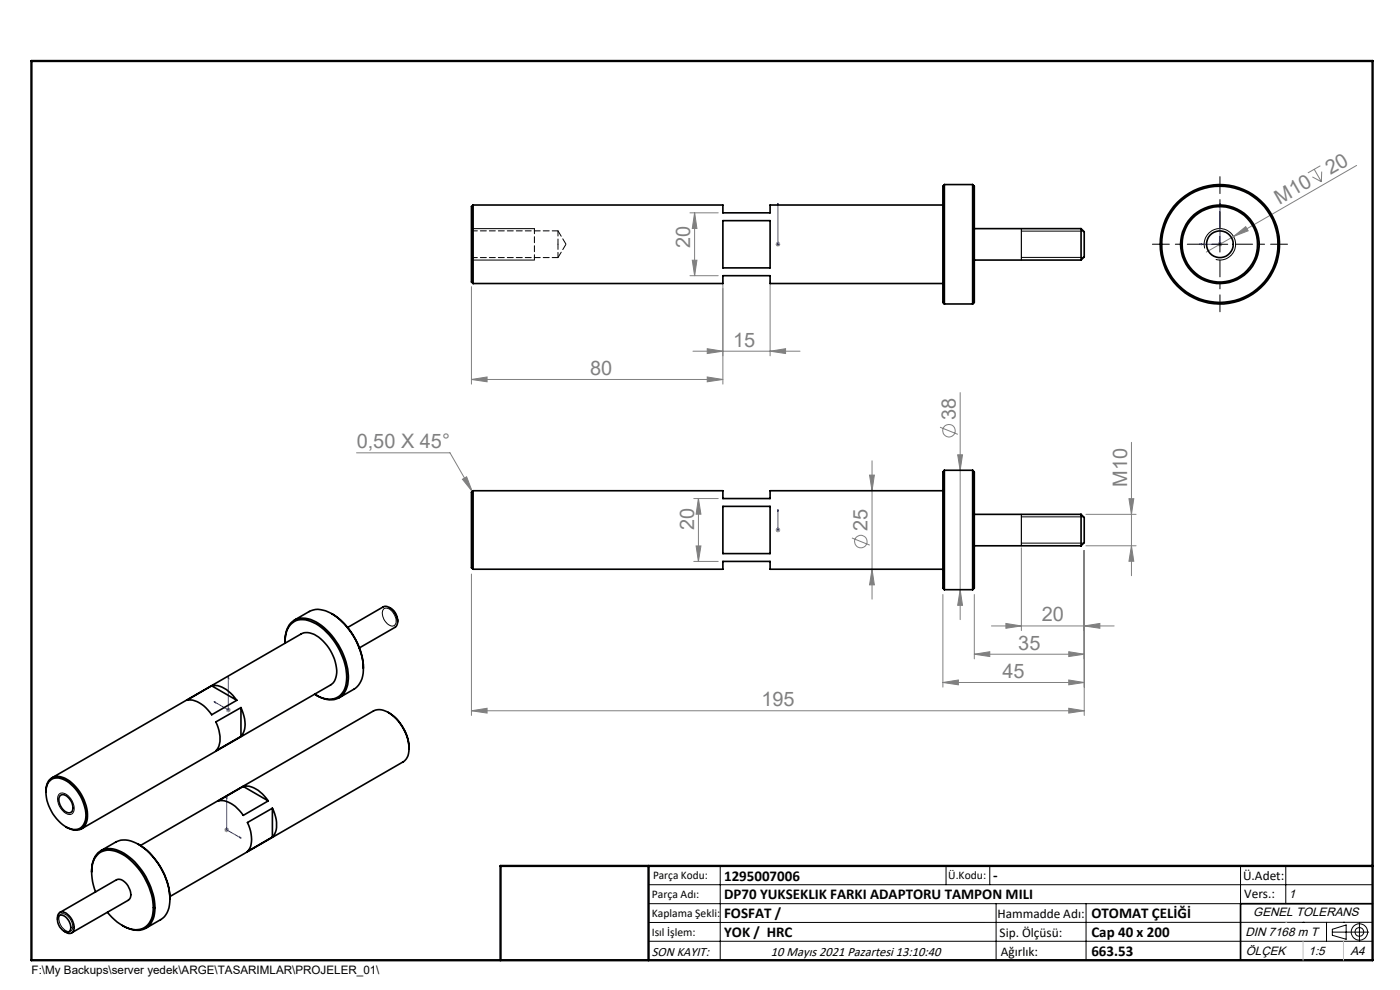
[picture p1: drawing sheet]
<svg xmlns="http://www.w3.org/2000/svg" width="297mm" height="210mm" viewBox="0 0 297 210" stroke-linecap="round" stroke-linejoin="round" font-family="sans-serif">
<g fill="none" stroke="#808080" stroke-width=".21">
<path d="M278.4 37.5l1.9 1.1M278.8 35.9l1.5 2.7M280.1 35.2l-2.6 1.5M280.4 36.4l-.1 2.2M287.8 35.1l-31.9 18.4M146.4 58.5h6M146.4 45.1h6M146.9 55.2h.9l-.4 3.3zM147.4 45.1v13.4M147.4 45.1l.4 3.4h-.9zM153.4 59.5v22M163.4 59.5v16"/>
<path d="M164.5 51.8h1M164.7 51.5l.7 .7M165 51.3v1M165.4 51.5l-.7 .7M258.3 51.8h1M258.4 51.5l.8 .7M258.8 51.3v1M259.2 51.5l-.8 .7M261.7 50.2l2.6-2.1 .5 .9zM100 60.8v20.7M147 74.5h22.7M150 80l3.4 .5-3.4 .5z"/>
<path d="M150 74l3.4 .5-3.4 .5zM163.4 74.5l3.3-.5v1zM75.6 96.1h19.9l4.7 8.2M100 80.5l3.3-.5v1zM100 80.5h53.4M185 97.7v29.4M199.4 90.6l3.8 1.5M203.2 96.5h1l-.5 3.3zM203.7 83.3v48.1M240 93.8v28.3M98.1 101.7l.9-.6 1.2 3.2zM147.2 105.8h5.2"/>
<path d="M147.2 119.1h5.2M147.7 115.8h1l-.5 3.3zM148.2 105.8v13.3M148.2 105.8l.5 3.3h-1zM164.5 112.4h1M164.7 112.1l.7 .7M165 111.9v1M165.4 112.1l-.7 .7M180.7 114.1l3.8 1.5M184.5 100.8h1l-.5 3.3zM216.7 116.2v17.6M230 116.8v35"/>
<path d="M230.4 109.1h10.6M230.4 115.8h10.6M239.5 105.8h1l-.5 3.3zM240 115.8l.5 3.3h-1zM100 121.8v30M185 120.7l.5 3.4h-1zM200 126.1v19.7M203.7 125.1l.5 3.3h-1zM206.7 138.8l3.3-.6v1.1zM206.7 126.1v13.7M206.7 138.8h23.3M210.3 132.8h26.1"/>
<path d="M213.4 132.2l3.3 .6-3.3 .5zM226.7 138.2l3.3 .6-3.3 .5zM230 132.8l3.3-.6v1.1zM47.9 150.6h1.1M48.1 150.2l.7 .7M48.4 150.1v1M48.8 150.2l-.7 .7M100 150.8l3.3-.6v1.1zM100 150.8h130M200 144.8l3.3-.6v1.1zM200 144.8h30M226.7 144.2l3.3 .6-3.3 .5z"/>
<path d="M226.7 150.2l3.3 .6-3.3 .5zM47.6 176h1M47.7 175.7l.7 .7M48.1 175.5v1M48.4 175.7l-.7 .7"/>
<circle cx="201.3" cy="91.4" r="1.32"/>
<circle cx="182.6" cy="114.9" r="1.32"/>
</g>
<g fill="none" stroke="#000" stroke-width=".21">
<path d="M100 48.5h13.3M100 55.2h13.3M216.7 54.6h13.2M216.7 49h13.2M255.6 52.7a3.3 3.3 0 0 1 2.8-4.2 3.3 3.3 0 0 1 3.7 3.6 3.3 3.3 0 0 1-4.2 2.9M257.1 51.8h3.4M258.8 50.2v3.3M216.7 115.2h13.2M216.7 109.6h13.2M81.4 129.1a1.8 1.8 0 0 1 2.3 1.4 1.55 1.55 0 0 1-.3 2.3 2.58 2.58 0 0 1-2-3.7zM12.5 168.5a1.66 1.66 0 0 1 2.4 .8 2.75 2.75 0 0 1 .4 3.3 1.82 1.82 0 0 1-2.4-1.1 2.77 2.77 0 0 1-.4-3zM12.7 194.1a1.43 1.43 0 0 1 2.1 .7 2.07 2.07 0 0 1 .2 2.7 2.07 2.07 0 0 1-2.3-1.7l-.2-1.1z"/>
<path d="M137.6 187.7h153.6M137.6 191.7h153.6M137.6 199.7h153.6M152.8 183.7v20M200.7 183.7v4M210 183.7v4M211.3 191.7v12M230.4 191.7v12M263.2 183.7v20M272.8 183.7v8M276.4 195.6h.1M281.4 195.6v4.1"/>
<path d="M282.6 197.7h7.8M282.6 197.1l3-.9v3l-3-.8zM285 195.6h.1M288.4 195.8v3.8M291.2 195.6l-153.6 .1"/>
<circle cx="288.4" cy="197.7" r="1.74"/>
<circle cx="288.4" cy="197.7" r=".93"/>
</g>
<g fill="none" stroke="#00f" stroke-width=".21">
<path d="M165 51.7v.2zM165 43.1v.5v-.5M165 51.8h.1M165 43.1v8.7M254.5 51.8l.4-.1v.2zM258.8 43.1v8.7h-4.3M258.8 43.1l.1 .5h-.2zM165 108.1v.4v-.4M165 112.3v.2zM165 112.4h.1M165 108.1v4.3M45.4 148.8l.3 .1v.2z"/>
<path d="M48.4 143.5l.1 .4-.1-.1zM48.4 143.5v7.1l-3-1.8M48.1 168.9l.1 .4h-.2zM48.1 168.9v7.1l3.1 1.8M50.8 177.5l.4 .3-.4-.1z"/>
</g>
<path d="M216.7 48.5v6.7M216.7 109.1v6.7M106.2 203.7h185" fill="none" stroke="#000" stroke-width=".25"/>
<path d="M291.2 191.7h-28v12" fill="none" stroke="#000" stroke-width=".35"/>
<path d="M6.7 12.9h284.5v190.8h-284.5zM137.6 183.7v20M291.2 183.7h-185v20" fill="none" stroke="#000" stroke-width=".5"/>
<path d="M272.8 195.6h.1M276.4 199.7v4M285 199.7v4" fill="none" stroke="#c0c0c0" stroke-width=".21"/>
<path d="M255.5 51.8h-11M258.8 48.5v-11M258.8 55.1v11M262.1 51.8h11" fill="none" stroke="#000" stroke-width=".21" stroke-dasharray="15.2 1.3 1.3 1.3" stroke-dashoffset="11.6"/>
<path d="M113.4 55.1v-6.6" fill="none" stroke="#000" stroke-width=".21" stroke-dasharray="1.3 .6" stroke-dashoffset=".2"/>
<g fill="#00f">
<path d="M165 51.7v.2zM165 43.1v.5z"/>
<path d="M50.8 177.5l.4 .3-.4-.1zM48.1 168.9l.1 .4h-.2zM45.4 148.8l.3 .3v-.2zM48.4 143.5v.3l.1 .1z"/>
<path d="M254.5 51.8l.4 .1v-.2zM258.8 43.1l-.1 .5h.2z"/>
<path d="M165 108.1v.4zM165 112.3v.2z"/>
</g>
<g fill="#808080">
<path d="M98.1 101.7l.9-.6 1.2 3.2z"/>
<path d="M261.7 50.2l2.6-2.1 .5 .9z"/>
<path d="M150 80l3.4 .5-3.4 .5zM100 80.5l3.3-.5v1zM230 132.8l3.3-.6v1.1zM213.4 132.2l3.3 .6-3.3 .5zM226.7 138.2l3.3 .6-3.3 .5zM206.7 138.8l3.3-.6v1.1zM226.7 144.2l3.3 .6-3.3 .5zM200 144.8l3.3-.6v1.1zM226.7 150.2l3.3 .6-3.3 .5zM100 150.8l3.3-.6v1.1z"/>
<path d="M150 74l3.4 .5-3.4 .5zM163.4 74.5l3.3-.5v1z"/>
<path d="M146.9 55.2h.9l-.4 3.3zM147.4 45.1l.4 3.4h-.9z"/>
<path d="M239.5 105.8h1l-.5 3.3zM240 115.8l.5 3.3h-1zM203.2 96.5h1l-.5 3.3zM203.7 125.1l.5 3.3h-1zM184.5 100.8h1l-.5 3.3zM185 120.7l.5 3.4h-1zM148.2 105.8l.5 3.3h-1zM147.7 115.8h1l-.5 3.3z"/>
</g>
<g fill="none" stroke="#000" stroke-width=".35">
<path d="M200.3 39.1v25.4M200.3 39.1l-.3 .4v24.7l.3 .3M200.3 39.1h6M206.3 39.1l.4 .4v24.7l-.4 .3M206.3 39.1v25.4M100.4 43.5v16.6M100.4 43.5l-.4 .3v16l.4 .3M100.4 43.5h53v1.6h10v-1.6h36.6M153.4 46.8h10v10h-10zM206.7 48.5h22.6M206.7 55.2h22.6M229.3 48.5v6.7"/>
<path d="M229.3 48.5l.7 .7v5.3l-.7 .7M100.4 60.1h53v-1.6h10v1.6h36.6M200.3 64.5h6M200.3 99.8v25.3M200.3 99.8l-.3 .3v24.7l.3 .3M200.3 99.8h6M206.3 99.8l.4 .3v24.7l-.4 .3M206.3 99.8v25.3M100.4 104.1v16.6M100.4 104.1l-.4 .3v16l.4 .3M100.4 104.1h53v1.7h10v-1.7h36.6M153.4 107.4h10v10h-10z"/>
<path d="M206.7 109.1h22.6M206.7 115.8h22.6M229.3 109.1v6.7M229.3 109.1l.7 .7v5.3l-.7 .7M60.5 136.4a4.9 4.9 0 0 1 2.3-5 6 6 0 0 1 6 1.7 14.5 14.5 0 0 1 5 11.5 3.8 3.8 0 0 1-5.6 3.4l-1.2-.6M60.5 136.1a4.4 4.4 0 0 1 2.8-4.6 7 7 0 0 1 6 2.6 13.8 13.8 0 0 1 4.1 10.8 3.6 3.6 0 0 1-5.2 3.1l-1.5-.8M62.4 131.5l3.2-1.8a5.3 5.3 0 0 1 5.8 1.1 14.7 14.7 0 0 1 5.6 12 4.5 4.5 0 0 1-1.9 3.4l-3.2 1.8M70.4 130.2a14.4 14.4 0 0 1 6.7 11.6M73.8 133.1l7.5-4.4a2.28 2.28 0 0 1 2.6 1.5 2.25 2.25 0 0 1 0 2.9l-7.7 4.3M82.6 128.9a3.2 3.2 0 0 1 1.7 3M100.4 120.7h53v-1.6h10v1.6h36.6M200.3 125.1h6"/>
<path d="M44.9 145.5a5 5 0 0 1 4.5 2l.8 1M44.9 145.5l-5.3 3a5.2 5.2 0 0 1 4.9 2.6l.4 .5 5.3-3.1M44.9 145.5l5.3 3M51.1 150.1a6.3 6.3 0 0 1 .3 5.8l-.3 .3M51.1 150.1l-5.3 3a6.1 6.1 0 0 1 .3 5.9l-.3 .3 5.3-3.1M51.1 150.1v6.1M82.4 151.1a9.2 9.2 0 0 1 4.4 7.7M86.8 158.8a9.3 9.3 0 0 0-5.5-8.1l-.9-.2-1.2 .3-49.4 28.5M86.8 158.8a3 3 0 0 1-1.3 2.8l-49.4 28.6M9.7 168.1a2.83 2.83 0 0 1 2.3-3.4 6.2 6.2 0 0 1 4.9 3.2 7.9 7.9 0 0 1 1.4 6.7 2.65 2.65 0 0 1-4.2 .9l-.1-.1M10.6 165.6a2.81 2.81 0 0 1 3.6 .1 9.1 9.1 0 0 1 3.9 8.2 2.45 2.45 0 0 1-3.9 1.6 9 9 0 0 1-4.4-8.5l.3-.8zM11 165l52.9-30.5a3.7 3.7 0 0 1 4.2 1 9.4 9.4 0 0 1 3.3 7.7l-.5 1.3-.8 .8-52.8 30.5"/>
<path d="M12.7 168.8a1.29 1.29 0 0 1 1.9 .5 2.28 2.28 0 0 1 .5 3 1.79 1.79 0 0 1-2.2-1.3l-.4-1v-.7zM29.4 179.1a14.3 14.3 0 0 1 6.7 11.6M51.6 166.8l-5.3 3.1a5 5 0 0 1 4.5 2l.8 1.1 5.3-3.1M51.6 166.8a4.9 4.9 0 0 1 4.5 2.1l.8 1M51.6 166.8l5.3 3.1M57.8 171.4a6.1 6.1 0 0 1 .3 5.9l-.3 .2M57.8 171.4l-5.3 3.1a6.4 6.4 0 0 1 .3 5.8l-.3 .3 5.3-3.1M57.8 171.4v6.1M12.2 195.1a1.21 1.21 0 0 1 1.2-1.6 3.3 3.3 0 0 1 2.1 4.1 1.25 1.25 0 0 1-1.9-.1M12.5 194.3a1.48 1.48 0 0 1 1.9 .8 2.06 2.06 0 0 1 .2 2.6 1.87 1.87 0 0 1-2.1-1.4l-.3-1v-.6zM12.7 193.6l12-7a2.3 2.3 0 0 1 2.6 1.7 2.04 2.04 0 0 1-.1 2.7l-12 6.9M19.4 185a5 5 0 0 1 2.2-4.6 5.3 5.3 0 0 1 5.3 1 14.9 14.9 0 0 1 5.9 11.8 3.8 3.8 0 0 1-5.4 3.8l-1.4-.7"/>
<path d="M20.3 189.2a8.3 8.3 0 0 1 0-7.5 3.8 3.8 0 0 1 5.1-.8 13.8 13.8 0 0 1 7 12.9 3.6 3.6 0 0 1-5.3 3.1 10.4 10.4 0 0 1-4.3-3.4M21.4 180.4l3.2-1.8a4.8 4.8 0 0 1 4.9 .6 14.8 14.8 0 0 1 6.6 11.5M36.1 190.7a4.6 4.6 0 0 1-2 4.4l-3.2 1.8"/>
<circle cx="258.8" cy="51.8" r="8.3"/>
<circle cx="258.8" cy="51.8" r="2.83"/>
<circle cx="258.8" cy="51.8" r="8"/>
<circle cx="258.8" cy="51.8" r="12.7"/>
<circle cx="258.8" cy="51.8" r="12.3"/>
</g>
<path d="M118.4 51.8v-2.8M118.4 54.6v-2.8" fill="none" stroke="#000" stroke-width=".21" stroke-dasharray="1.3 .6" stroke-dashoffset=".2"/>
<path d="M118.4 54.6l1.7-2.8M120.1 51.8l-1.7-2.8" fill="none" stroke="#000" stroke-width=".21" stroke-dasharray="1.3 .6" stroke-dashoffset="-.1"/>
<path d="M100 54.6h18.4M118.4 49h-18.4" fill="none" stroke="#000" stroke-width=".21" stroke-dasharray="1.3 .6"/>
<g font-size="4.2" fill="#808080">
<text x="282.2" y="37.2" transform="rotate(-30 282.2 37.2)">20</text>
<text x="271.4" y="43.4" transform="rotate(-30 271.4 43.4)">M10</text>
<text x="146.4" y="52.7" transform="rotate(-90 146.4 52.7)">20</text>
<text x="155.5" y="73.5">15</text>
<text x="125.2" y="79.5">80</text>
<text x="202.8" y="89.2" transform="rotate(-90 202.8 89.2)">38</text>
<text x="75.7" y="95.1">0,50 X 45°</text>
<text x="239.1" y="103.2" transform="rotate(-90 239.1 103.2)">M10</text>
<text x="147.3" y="112.4" transform="rotate(-90 147.3 112.4)">20</text>
<text x="184.1" y="112.7" transform="rotate(-90 184.1 112.7)">25</text>
<text x="221" y="131.8">20</text>
<text x="216" y="137.8">35</text>
<text x="212.7" y="143.8">45</text>
<text x="161.5" y="149.8">195</text>
</g>
<g font-size="3.2">
<text x="153.6" y="186.8">1295007006</text>
<text x="153.6" y="190.8">DP70 YUKSEKLIK FARKI ADAPTORU TAMPON MILI</text>
<text x="210.7" y="186.6">-</text>
<text x="153.6" y="194.8">FOSFAT /</text>
<text x="231.5" y="194.8">OTOMAT ÇELİĞİ</text>
<text x="153.6" y="198.8">YOK / HRC</text>
<text x="231.5" y="198.7">Cap 40 x 200</text>
<text x="231.5" y="202.8">663.53</text>
</g>
<g font-size="2.8">
<text x="263.7" y="186.7">Ü.Adet:</text>
<text x="263.9" y="190.5">Vers.:</text>
<text x="211.6" y="194.8">Hammadde Adı:</text>
<text x="138.3" y="202.8">SON KAYIT:</text>
<text x="163.6" y="202.8">10 Mayıs 2021 Pazartesi 13:10:40</text>
<text x="212.1" y="198.7">Sip. Ölçüsü:</text>
<text x="212.3" y="202.7">Ağırlık:</text>
</g>
<g font-size="2.6">
<text x="273.4" y="190.4">1</text>
<text x="265.9" y="194.4">GENEL TOLERANS</text>
<text x="264.2" y="198.5">DIN 7168 m T</text>
<text x="264.3" y="202.6">ÖLÇEK</text>
<text x="277.6" y="202.6">1:5</text>
<text x="286.5" y="202.6">A4</text>
</g>
<g font-size="2.5">
<text x="138.3" y="190.5">Parça Adı:</text>
<text x="138.5" y="186.5">Parça Kodu:</text>
<text x="201.2" y="186.5">Ü.Kodu:</text>
<text x="138.3" y="194.5">Kaplama Şekli:</text>
<text x="138.3" y="198.6">Isıl İşlem:</text>
<text x="6.7" y="206.7">F:\My Backups\server yedek\ARGE\TASARIMLAR\PROJELER_01\</text>
</g>
</svg>
